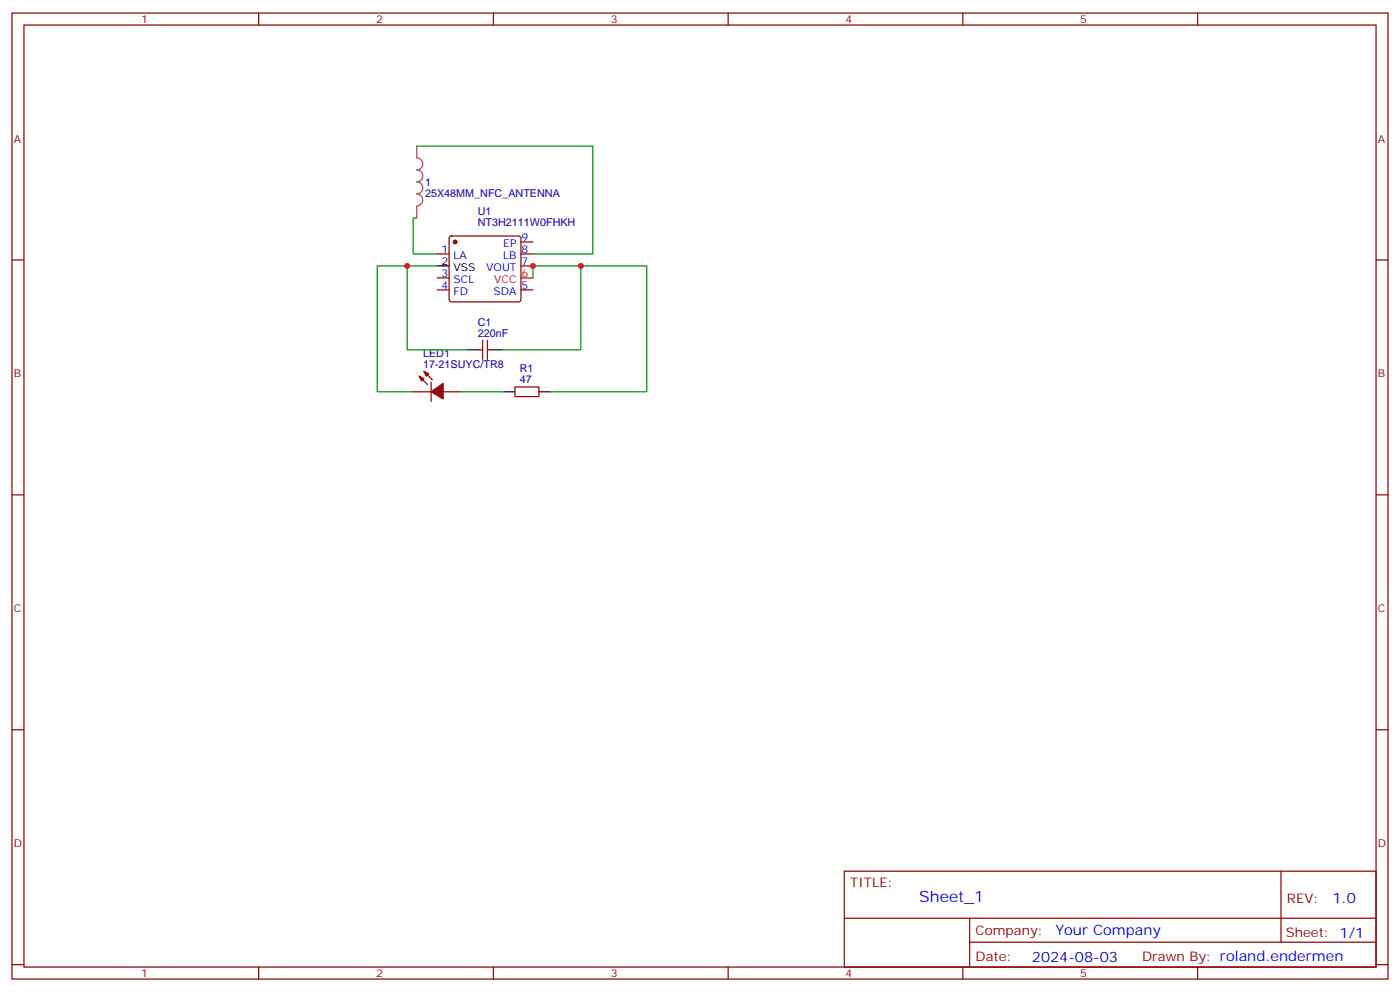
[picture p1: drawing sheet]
<svg xmlns="http://www.w3.org/2000/svg" width="412mm" height="292mm" viewBox="0 0 412 292" stroke-linecap="round" stroke-linejoin="round" font-family="sans-serif">
<g fill="none" stroke="#870000" stroke-width=".35">
<path d="M3.5 3.8h405.4v284.4h-405.4zM7.1 7.4h398.2v277.3h-398.2zM76.2 3.8v3.6M145.3 3.8v3.6M214.5 3.8v3.6M283.6 3.8v3.6M352.8 3.8v3.6M3.5 76.5h3.6M128.8 74.8h3.5M132.5 69.7l.5-.2h19.8l.5 .2 .2 .5v18l-.3 .5-.4 .2h-19.8l-.5-.3-.2-.4v-18zM153.5 71.2h3.5M153.5 74.8h3.5"/>
<path d="M153.5 78.3h3.5M405.3 76.5h3.6M128.8 85.3h3.5M128.8 81.8h3.5M153.5 85.3h3.5M121.7 115.3h5.3M123.5 110.7l2.4 2.5M124.9 109.3l2.5 2.5M127 112.5v5.6M130.5 115.3h5.3M141.1 103h1.1M142.2 100.2v5.6"/>
<path d="M143.6 100.2v5.6M143.6 103h1M151.7 113.9h7v2.8h-7zM3.5 145.7h3.6M405.3 145.7h3.6M3.5 214.8h3.6M405.3 214.8h3.6M248.7 256.4h156.6v28.3h-156.6zM377.3 256.5v20.8M248.7 270.3h156.5M285.6 277.3h119.6M285.6 270.3v14.1"/>
<path d="M3.5 284h3.6M76.2 284.7v3.5M145.3 284.7v3.5M214.5 284.7v3.5M283.6 284.7v3.5M352.8 284.7v3.5M405.3 284h3.6"/>
</g>
<path d="M153.5 81.8h3.5" fill="none" stroke="#f00" stroke-width=".35"/>
<path d="M128.8 78.3h3.5M137.6 103h3.5M144.6 103h3.6M148.2 115.3h3.5M158.7 115.3h3.6" fill="none" stroke="#000" stroke-width=".35"/>
<g fill="#870000" stroke="#870000" stroke-width=".35">
<path d="M123.5 110.7l1.4 .7-.7 .7z"/>
<path d="M124.9 109.3l1.4 .7-.7 .7z"/>
<path d="M127 115.3l3.5-2.4v4.5z"/>
<circle cx="134.1" cy="71.2" r=".53"/>
</g>
<path d="M122.8 43v3.5a1.76 1.76 0 0 1 1.7 1.7 1.76 1.76 0 0 1-1.7 1.8 1.76 1.76 0 0 1 1.7 1.8 1.76 1.76 0 0 1-1.7 1.7 1.76 1.76 0 0 1 1.7 1.8 1.76 1.76 0 0 1-1.7 1.8 1.76 1.76 0 0 1 1.7 1.7 1.76 1.76 0 0 1-1.7 1.8M122.8 60.7v3.5" fill="none" stroke="#a64a4a" stroke-width=".35"/>
<path d="M122.8 43h51.8v31.8h-17.6M119.9 78.3h-8.8v37h10.6M122.8 64.2h-1.1v10.6h7.1M128.8 78.3h-8.9v24.7h17.7M171.1 78.3h19.4v37h-28.2M157 81.8v-3.5h14.1v24.7h-22.9M135.8 115.3h12.4" fill="none" stroke="#008700" stroke-width=".35"/>
<g fill="#c00">
<circle cx="157" cy="78.3" r=".88"/>
<circle cx="171.1" cy="78.3" r=".88"/>
<circle cx="119.9" cy="78.3" r=".88"/>
</g>
<text font-size="4.6" fill="#00f" x="270.8" y="265.5">Sheet_1</text>
<g font-size="4.2" fill="#00f">
<text x="392.5" y="265.7">1.0</text>
<text x="310.9" y="275.3">Your Company</text>
<text x="304" y="283.1">2024-08-03</text>
</g>
<g font-size="3.9" fill="#800">
<text x="250.5" y="261">TITLE:</text>
<text x="379.1" y="265.7">REV:</text>
<text x="287.4" y="275.2">Company:</text>
<text x="378.7" y="275.8">Sheet: 1/1</text>
<text x="287.4" y="282.9">Date:</text>
<text x="336.4" y="283">Drawn By: roland.endermen</text>
</g>
<g font-size="3.2" fill="#800">
<text x="41.6" y="6.8">1</text>
<text x="110.8" y="6.8">2</text>
<text x="179.9" y="6.8">3</text>
<text x="249.1" y="6.8">4</text>
<text x="318.2" y="6.8">5</text>
<text x="4.1" y="41.9">A</text>
<text x="405.9" y="41.9">A</text>
<text x="4.1" y="111.1">B</text>
<text x="405.9" y="111.1">B</text>
<text x="4.1" y="180.2">C</text>
<text x="405.9" y="180.2">C</text>
<text x="4.1" y="249.4">D</text>
<text x="405.9" y="249.4">D</text>
<text x="41.6" y="287.7">1</text>
<text x="110.8" y="287.7">2</text>
<text x="179.9" y="287.7">3</text>
<text x="249.1" y="287.7">4</text>
<text x="318.2" y="287.7">5</text>
</g>
<g font-size="3.2" fill="#000080">
<text x="125.2" y="57.9">25X48MM_NFC_ANTENNA</text>
<text x="125.2" y="54.8">1</text>
<text x="140.8" y="63.2">U1</text>
<text x="140.8" y="66.5">NT3H2111W0FHKH</text>
<text x="140.7" y="95.9">C1</text>
<text x="140.7" y="99.1">220nF</text>
<text x="124.6" y="105.1">LED1</text>
<text x="124.6" y="108.3">17-21SUYC/TR8</text>
<text x="153.1" y="112.9">47</text>
<text x="153.1" y="109.6">R1</text>
</g>
<g font-size="3.2" fill="#00f">
<text x="153.6" y="70.9">9</text>
<text x="130.1" y="74.4">1</text>
<text x="133.6" y="76.2">LA</text>
<text x="148.2" y="76.2">LB</text>
<text x="148.2" y="72.6">EP</text>
<text x="153.6" y="74.4">8</text>
<text x="153.6" y="77.9">7</text>
<text x="130.1" y="81.5">3</text>
<text x="133.6" y="83.2">SCL</text>
<text x="143.2" y="79.7">VOUT</text>
<text x="130.1" y="85">4</text>
<text x="133.6" y="86.7">FD</text>
<text x="145.4" y="86.7">SDA</text>
<text x="153.6" y="85">5</text>
</g>
<g font-size="3.2">
<text x="130.1" y="77.9">2</text>
<text x="133.6" y="79.7">VSS</text>
</g>
<g font-size="3.2" fill="#f00">
<text x="145.6" y="83.2">VCC</text>
<text x="153.6" y="81.5">6</text>
</g>
</svg>
